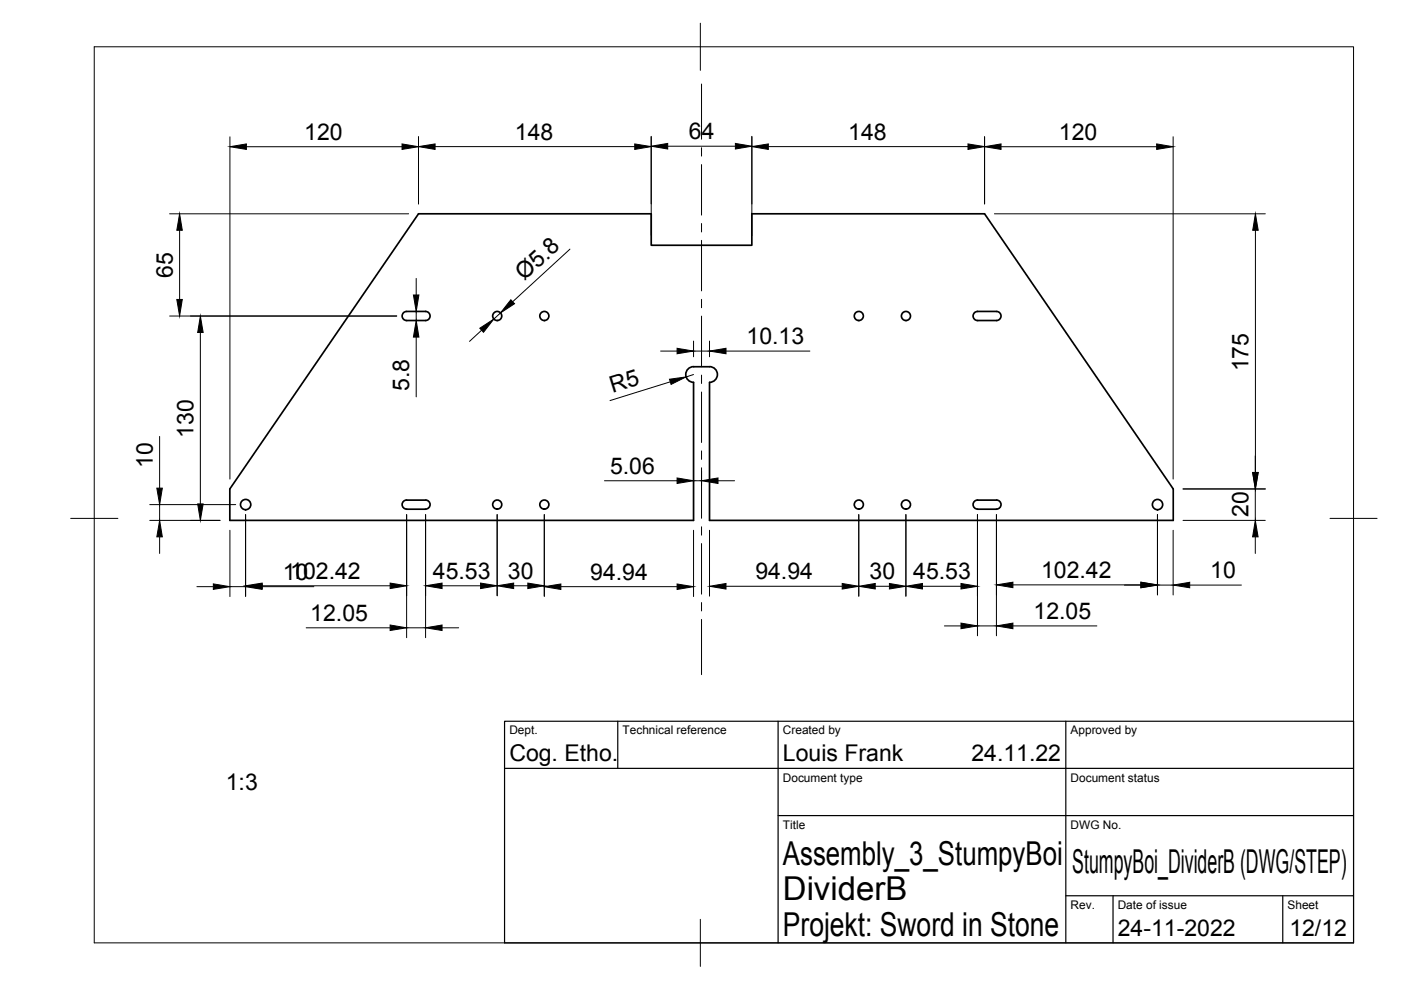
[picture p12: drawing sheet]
<svg xmlns="http://www.w3.org/2000/svg" width="297mm" height="210mm" viewBox="0 0 297 210" stroke-linecap="round" stroke-linejoin="round" font-family="sans-serif">
<!-- layer: Visible -->
<g fill="none" stroke="#000" stroke-width=".36">
<path d="M86.2 66h4a.96 .96 0 0 1 1 1 .96 .96 0 0 1-1 1h-4M86.2 66a.96 .96 0 0 0-.9 1 .96 .96 0 0 0 .9 1M206.6 66.3l.7-.3h4a.96 .96 0 0 1 .9 1 .96 .96 0 0 1-.9 1h-4a.96 .96 0 0 1-.9-.6 .96 .96 0 0 1 .2-1.1zM147 81.1v29.2h-98.3v-6.6l40-58.4h49.4v6.7h21.3v-6.7h49.3l40.1 58.4v6.6h-98.4v-29.2M150.4 81.1a1.66 1.66 0 0 0 1.7-1.7 1.66 1.66 0 0 0-1.7-1.7l-3.4 .1a1.65 1.65 0 0 0-1.6 1.6 1.65 1.65 0 0 0 1.7 1.7M86.2 106h4M86.2 108h4M86.2 106a.96 .96 0 0 0-.9 1 .96 .96 0 0 0 .9 .9M90.2 106a.96 .96 0 0 1 1 1 .96 .96 0 0 1-1 .9M207.3 106h4M207.3 108h4M207.3 106a.96 .96 0 0 0-1 1 .96 .96 0 0 0 1 .9"/>
<path d="M211.3 106a.96 .96 0 0 1 .9 1 .96 .96 0 0 1-.9 .9"/>
<circle cx="105.4" cy="67" r=".96"/>
<circle cx="115.4" cy="67" r=".96"/>
<circle cx="182.1" cy="67" r=".96"/>
<circle cx="192.1" cy="67" r=".96"/>
<circle cx="52.1" cy="107" r="1.09"/>
<circle cx="105.4" cy="107" r=".96"/>
<circle cx="115.4" cy="107" r=".96"/>
<circle cx="182.1" cy="107" r=".96"/>
<circle cx="192.1" cy="107" r=".96"/>
<circle cx="245.4" cy="107" r="1.09"/>
</g>
<!-- layer: TITLEBLOCK -->
<path d="M107 152.9h180v47h-180zM131 152.9v10M165 152.9v47M226 152.9v47M107 162.9h180M165 172.9h122M226 189.9h61M236 189.9v10M272 189.9v10" fill="none" stroke="#000" stroke-width=".25"/>
<!-- layer: BORDER -->
<path d="M20 9.9h267v190h-267zM148.5 4.9v10M15 109.9h10M282 109.9h10M148.5 194.9v10" fill="none" stroke="#000" stroke-width=".21"/>
<!-- layer: FD_Dimensions -->
<g fill="none" stroke="#000" stroke-width=".21">
<path d="M48.7 29v72.6M52.2 31.1h33M88.7 29v14.2M92.2 31.1h42.4M138.1 28.9v21M141.6 31h14.3M159.4 28.9v21M162.9 31.1h42.3M208.7 29v14.2M212.2 31.1h33M248.7 29v72.6M36 45.3h50.6"/>
<path d="M38.1 48.8v14.7M88.2 59v3.5M120.8 52.8l-12.1 11.2M210.8 45.3h57.5M266.2 48.8v51.4M36 67h48.1M42.5 70.5v36.3M88.2 66v2M88.2 71.5v12.7M90.1 68h.2M90.1 66h.2M102.1 70l-2.6 2.4"/>
<path d="M106.1 66.4l-1.4 1.3M140.1 74.4h3.5M147 72.3v3.3M147 79.4l-1.5 .5M147 74.4h3.4M150.4 72.3v3.3M153.9 74.4h17.8M33.8 92.5v11M142.1 81l-12.8 3.9M147 99.8v8.4M148.7 99.8v3.2M266.1 96.7v3.5"/>
<path d="M31.7 110.3h15M31.7 107h18.3M33.8 107v3.3M33.8 113.8v3.5M48.7 112.4v14.1M52.1 109.1v17.4M86.2 109.1v26.1M90.2 109.1v26.1M105.4 109.1v17.2M115.4 109.1v17.4M128.2 101.9h15.4M147 112.4v14.1"/>
<path d="M147 101.9h1.7M150.4 112.4v14M152.2 101.9h3.5M182.1 109.1v17.3M192.1 109.1v17.3M207.2 109.1v25.7M211.3 109.1v25.7M245.4 109.1v17M248.7 112.4v13.7M250.8 103.7h17.5M250.8 110.3h17.5M266.1 103.7v6.6"/>
<path d="M266.1 113.8v3.5M41.7 124.4h3.5M48.7 124.4h3.4M55.6 124.4h10.9M55.6 124.2h27.1M64.9 133.1h17.8M86.2 133.1h4M93.7 124.2h8.2M93.7 133.1h3.5M108.9 124.2h3M118.9 124.4h24.7M153.9 124.3h24.7"/>
<path d="M185.6 124.3h3M195.6 124.3h8.2M200.2 132.7h3.6M207.2 132.7h4.1M214.8 132.7h17.8M214.8 124h27.1M245.4 124.1h3.3M252.2 124.1h11"/>
</g>
<g fill="#000" stroke="#000" stroke-width=".21">
<path d="M48.7 31.1l3.5-.6v1.2zM85.2 30.5l3.5 .6-3.5 .6zM88.7 31.1l3.5-.6v1.2zM134.6 30.5l3.5 .6-3.5 .6zM138.1 31l3.5-.6v1.2zM155.9 30.4l3.5 .6-3.5 .6zM159.4 31.1l3.5-.6v1.2zM205.2 30.5l3.5 .6-3.5 .6zM208.7 31.1l3.5-.6v1.2zM245.2 30.5l3.5 .6-3.5 .6zM38.1 45.3l.6 3.5h-1.2zM266.2 45.3l.6 3.5h-1.2z"/>
<path d="M37.5 63.5h1.2l-.6 3.5zM42.5 67l.6 3.5h-1.2zM87.7 62.5h1.1l-.6 3.5zM88.2 68l.6 3.5h-1.1zM101.7 69.6l3-1.9-2.2 2.8zM108.3 63.6l.8 .8-3 2zM143.6 73.8l3.4 .6-3.4 .6zM150.4 74.4l3.5-.6v1.2zM141.9 80.4l3.6-.5-3.2 1.6zM33.8 110.3l.6 3.5h-1.1zM33.3 103.5h1.1l-.6 3.5zM41.9 106.8h1.2l-.6 3.5z"/>
<path d="M143.6 101.3l3.4 .6-3.4 .6zM148.7 101.9l3.5-.6v1.2zM266.1 110.3l.6 3.5h-1.1zM265.6 100.2h1.1l-.6 3.5zM265.6 100.2h1.2l-.6 3.5zM45.2 123.8l3.5 .6-3.5 .6zM52.1 124.4l3.5-.6v1.2zM52.1 124.2l3.5-.6v1.2zM82.7 123.6l3.5 .6-3.5 .6zM82.7 132.5l3.5 .6-3.5 .6zM90.2 133.1l3.5-.6v1.2zM90.2 124.2l3.5-.6v1.2z"/>
<path d="M101.9 123.6l3.5 .6-3.5 .6zM105.4 124.2l3.5-.6v1.2zM111.9 123.6l3.5 .6-3.5 .6zM115.4 124.4l3.5-.6v1.2zM143.6 123.8l3.4 .6-3.4 .6zM150.4 124.3l3.5-.6v1.2zM178.6 123.7l3.5 .6-3.5 .6zM182.1 124.3l3.5-.6v1.2zM188.6 123.7l3.5 .6-3.5 .6zM192.1 124.3l3.5-.6v1.2zM203.8 123.7l3.4 .6-3.4 .6zM203.8 132.1l3.4 .6-3.4 .6z"/>
<path d="M211.3 132.7l3.5-.6v1.2zM211.3 124l3.5-.6v1.2zM241.9 123.4l3.5 .6-3.5 .6zM241.9 123.5l3.5 .6-3.5 .5zM248.7 124.1l3.5-.6v1.1z"/>
</g>
<!-- layer: Smart Centers -->
<g fill="none" stroke="#000" stroke-width=".21">
<path d="M148.7 17.8v11.7M148.7 31.3v1.8M148.7 34.9v10.7M148.7 47.4v1.8M148.7 51v10.7M148.7 63.5v1.7M148.7 67v10.8M148.7 79.5v1.8M148.7 83.1v10.7M148.7 95.6v1.8M148.7 99.2v10.7M148.7 111.7v1.8"/>
<path d="M148.7 115.2v10.8M148.7 127.8v1.7M148.7 131.3v11.7"/>
</g>
<g font-size="7">
<text x="166" y="183.4">Assembly_3_StumpyBoi</text>
<text x="227.4" y="185.2">StumpyBoi_DividerB (DWG/STEP)</text>
<text x="166" y="190.9">DividerB</text>
<text x="166" y="198.4">Projekt: Sword in Stone</text>
</g>
<g font-size="4.9">
<text x="64.5" y="29.6">120</text>
<text x="109.2" y="29.6">148</text>
<text x="146" y="29.5">64</text>
<text x="179.8" y="29.6">148</text>
<text x="224.5" y="29.6">120</text>
<text x="36.6" y="58.9" transform="rotate(-90 36.6 58.9)">65</text>
<text x="111.1" y="59.7" transform="rotate(-42 111.1 59.7)">Ø5.8</text>
<text x="158.3" y="73">10.13</text>
<text x="86.8" y="82.9" transform="rotate(-90 86.8 82.9)">5.8</text>
<text x="129.9" y="83.2" transform="rotate(-17 129.9 83.2)">R5</text>
<text x="264.7" y="78.8" transform="rotate(-90 264.7 78.8)">175</text>
<text x="41" y="92.9" transform="rotate(-90 41 92.9)">130</text>
<text x="32.4" y="99.1" transform="rotate(-90 32.4 99.1)">10</text>
<text x="129.3" y="100.5">5.06</text>
<text x="264.7" y="109.7" transform="rotate(-90 264.7 109.7)">20</text>
<text x="59.9" y="122.9">10</text>
<text x="61.5" y="122.7">102.42</text>
<text x="91.8" y="122.7">45.53</text>
<text x="107.7" y="122.7">30</text>
<text x="125.1" y="122.9">94.94</text>
<text x="160.1" y="122.8">94.94</text>
<text x="184.4" y="122.8">30</text>
<text x="193.6" y="122.8">45.53</text>
<text x="220.7" y="122.5">102.42</text>
<text x="256.6" y="122.6">10</text>
<text x="65.8" y="131.6">12.05</text>
<text x="219.1" y="131.2">12.05</text>
<text x="108" y="161.4">Cog. Etho.</text>
<text x="166" y="161.4">Louis Frank</text>
<text x="206" y="161.4">24.11.22</text>
<text x="47.9" y="167.5">1:3</text>
<text x="237" y="198.4">24-11-2022</text>
<text x="273.4" y="198.6">12/12</text>
</g>
<g font-size="2.5">
<text x="108" y="155.7">Dept.</text>
<text x="132" y="155.7">Technical reference</text>
<text x="166" y="155.7">Created by</text>
<text x="227" y="155.7">Approved by</text>
<text x="166" y="165.7">Document type</text>
<text x="227" y="165.7">Document status</text>
<text x="166" y="175.7">Title</text>
<text x="227" y="175.7">DWG No.</text>
<text x="227" y="192.7">Rev.</text>
<text x="237" y="192.7">Date of issue</text>
<text x="273" y="192.7">Sheet</text>
</g>
</svg>
